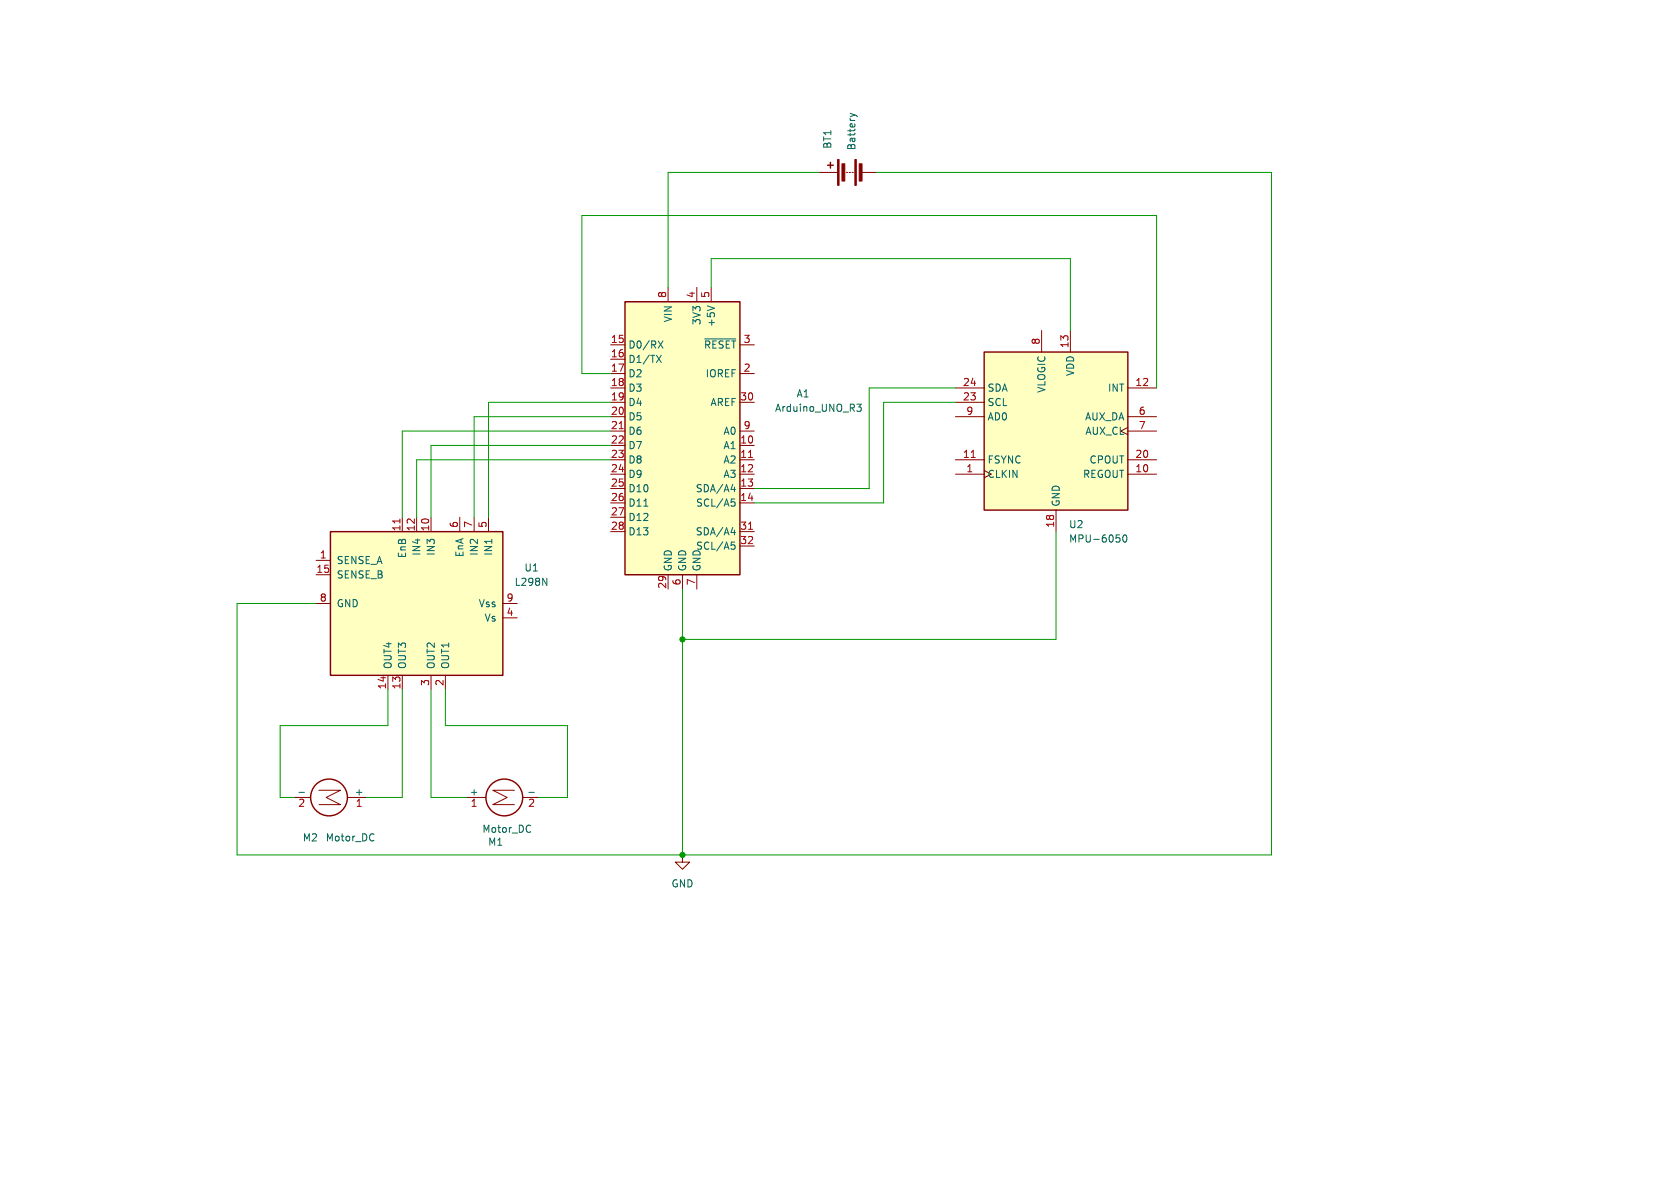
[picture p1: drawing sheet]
<svg xmlns="http://www.w3.org/2000/svg" width="297mm" height="210mm" viewBox="0 0 297 210" stroke-linecap="round" stroke-linejoin="round" font-family="sans-serif">
<path d="M58.4 94h30.5v25.4h-30.5z" fill="#ffffc2"/>
<path d="M58.4 94h30.5v25.4h-30.5z" fill="none" stroke="#840000" stroke-width=".25"/>
<g fill="none" stroke="#840000" stroke-width=".18">
<path d="M55.9 99.1h2.5M71.1 91.4v2.6M73.7 91.4v2.6M76.2 91.4v2.6M81.3 91.4v2.6M83.8 91.4v2.6M86.4 91.4v2.6M55.9 101.6h2.5M55.9 106.7h2.5M68.6 119.4v2.5M71.1 119.4v2.5M76.2 119.4v2.5"/>
<path d="M78.7 119.4v2.5M88.9 109.2h2.5M88.9 106.7h2.5"/>
</g>
<path d="M70.7 91.7v.8" fill="none" stroke="#a90000" stroke-width=".18"/>
<path d="M95.9 102.2l.8 1.3v-1.3" fill="none" stroke="#006464" stroke-width=".18"/>
<path d="M110.5 53.3h20.3v48.3h-20.3z" fill="#ffffc2"/>
<g fill="none" stroke="#840000" stroke-width=".25">
<path d="M146.3 29.2h1M146.8 28.7v1M110.5 53.3h20.3v48.3h-20.3z"/>
<circle cx="58.2" cy="141" r="3.3"/>
<circle cx="89.2" cy="141" r="3.3"/>
</g>
<g fill="none" stroke="#840000" stroke-width=".18">
<path d="M144.8 30.5h3.3M149.6 30.5h.3M150.1 30.5h.3M150.6 30.5h.3M152.4 30.5h2.5M118.1 50.8v2.5M123.2 50.8v2.5M125.7 50.8v2.5M107.9 78.7h2.6M107.9 61h2.6M107.9 63.5h2.6M107.9 66h2.6"/>
<path d="M107.9 68.6h2.6M107.9 71.1h2.6M107.9 73.7h2.6M107.9 76.2h2.6M130.8 78.7h2.5M130.8 61h2.5M130.8 66h2.5M130.8 71.1h2.5M130.8 76.2h2.5M107.9 81.3h2.6M107.9 83.8h2.6M107.9 86.4h2.6"/>
<path d="M107.9 88.9h2.6M107.9 91.4h2.6M107.9 94h2.6M130.8 81.3h2.5M130.8 83.8h2.5M130.8 86.4h2.5M130.8 88.9h2.5M130.8 94h2.5M130.8 96.5h2.5M118.1 101.6v2.5M120.6 101.6v2.5M123.2 101.6v2.5"/>
<path d="M56.4 139.7h3.8l-2.5 1.3 2.5 1.2h-3.8M90.9 139.7h-3.8l2.6 1.3-2.6 1.2h3.8M52.1 141h2.8M61.4 141h3.4M82.5 141h3.4M92.4 141h2.8M120.6 151.1v1.3h1.3l-1.3 1.3-1.2-1.3h1.2M120.6 151.1h.1"/>
</g>
<path d="M109.5 75.8h.7M132.3 80.9h.7M132.3 93.6h.7" fill="none" stroke="#a90000" stroke-width=".18"/>
<g fill="none" stroke="#006464" stroke-width=".18">
<path d="M150.3 20l.8 .3M151.1 20.3l-.8 .3M151.1 20.3l.4 .2M124.6 59.9h5.5M125 54.1l1.3 .4M116.1 62.8l.8 1.3M116.4 60.3l.8 1.2M116.9 62.8l-.8 1.3M117.2 60.3l-.8 1.2M151.5 71.4h.8l-.5 .5 .4 .2 .1 .4-.3 .2h-.3M113.8 89.5h.7M129.2 86.5h.8"/>
<path d="M129.2 94.1h.8M129.3 88.2h.6M129.3 95.8h.6M129.4 88.7h.3l.3 .2-.2 .5-.4 .1M129.4 96.3h.3l.3 .3-.2 .4-.4 .1M129.8 86.1v.8M129.8 93.7v.9M52.9 140.1h.9M66.1 147.5h.1M66.1 148.5v.1M93.5 140.1h1M93.7 145.9l.1 .1"/>
<path d="M93.8 147l-.1 .1"/>
</g>
<g fill="#840000" stroke="#840000" stroke-width=".18">
<path d="M151.1 28.2h.3v4.6h-.3z"/>
<path d="M148.1 28.2h.2v4.6h-.2z"/>
<path d="M151.9 29h.5v3h-.5z"/>
<path d="M148.8 29h.6v3h-.6z"/>
</g>
<path d="M174 62.2h25.4v28h-25.4z" fill="#ffffc2"/>
<path d="M174 62.2h25.4v28h-25.4z" fill="none" stroke="#840000" stroke-width=".25"/>
<g fill="none" stroke="#840000" stroke-width=".18">
<path d="M184.1 58.4v3.8M189.2 58.4v3.8M168.9 68.6h5.1M168.9 71.1h5.1M168.9 73.7h5.1M199.4 75.6l-1.3 .6 1.3 .6M199.4 68.6h5.1M199.4 73.7h5.1M199.4 76.2h5.1M168.9 83.8h5.1M168.9 81.3h5.1M186.7 90.2v3.8"/>
<path d="M199.4 83.8h5.1M199.4 81.3h5.1"/>
</g>
<path d="M171.7 80.9h.7" fill="none" stroke="#a90000" stroke-width=".18"/>
<path d="M197.3 94.6h.6M197.9 95.1l.1 .2-.1 .5M198.6 94.7l.2-.1a.68 .68 0 0 1 .4 .6 .68 .68 0 0 1-.4 .6l-.2-.1-.1-.4z" fill="none" stroke="#006464" stroke-width=".18"/>
<g fill="none" stroke="#009600" stroke-width=".18">
<path d="M144.8 30.5h-26.7v20.3M154.9 30.5h69.9v120.6h-182.9v-44.4h14M125.7 50.8v-5.1h63.5v12.7M107.9 73.7h-24.1v17.7M107.9 71.1h-21.5v20.3M107.9 76.2h-36.8v15.2M107.9 78.7h-31.7v12.7M107.9 66h-5v-27.9h101.6v30.5M168.9 71.1h-12.7v17.8h-22.9M168.9 68.6h-15.2v17.8h-20.4M107.9 81.3h-34.2v10.1M186.7 94v19h-66.1"/>
<path d="M120.6 104.1v47M68.6 121.9v6.4h-19.1v12.7h2.6M71.1 121.9v19.1h-6.3M76.2 121.9v19.1h6.3M78.7 121.9v6.4h21.6v12.7h-5.1"/>
</g>
<g fill="#009600" stroke="#009600" stroke-width=".18">
<circle cx="120.6" cy="151.1" r=".46"/>
<circle cx="120.6" cy="113" r=".46"/>
</g>
<g font-size="1.8" fill="#006464">
<text x="147.2" y="26.4" transform="rotate(-90 147.2 26.4)">BT1</text>
<text x="151.4" y="26.7" transform="rotate(-90 151.4 26.7)">Battery</text>
<text x="119" y="57.1" transform="rotate(-90 119 57.1)">VIN</text>
<text x="124.1" y="57.6" transform="rotate(-90 124.1 57.6)">3V3</text>
<text x="126.6" y="57.9" transform="rotate(-90 126.6 57.9)">+5V</text>
<text x="111" y="61.8">D0/RX</text>
<text x="111" y="64.4">D1/TX</text>
<text x="124.4" y="61.8">~{RESET}</text>
<text x="111" y="66.9">D2</text>
<text x="111" y="69.4">D3</text>
<text x="111" y="72">D4</text>
<text x="124.7" y="66.9">IOREF</text>
<text x="125.5" y="72">AREF</text>
<text x="140.7" y="70.5">A1</text>
<text x="174.5" y="72">SCL</text>
<text x="174.5" y="69.4">SDA</text>
<text x="185" y="69.5" transform="rotate(-90 185 69.5)">VLOGIC</text>
<text x="190.1" y="66.6" transform="rotate(-90 190.1 66.6)">VDD</text>
<text x="195.8" y="69.4">INT</text>
<text x="111" y="74.5">D5</text>
<text x="111" y="77.1">D6</text>
<text x="127.8" y="77.1">A0</text>
<text x="136.9" y="73">Arduino_UNO_R3</text>
<text x="174.5" y="74.5">AD0</text>
<text x="191.7" y="74.5">AUX_DA</text>
<text x="191.8" y="77.1">AUX_CL</text>
<text x="111" y="79.6">D7</text>
<text x="111" y="82.1">D8</text>
<text x="127.8" y="79.6">A1</text>
<text x="127.8" y="82.1">A2</text>
<text x="174.5" y="82.1">FSYNC</text>
<text x="192.5" y="82.1">CPOUT</text>
<text x="111" y="84.7">D9</text>
<text x="111" y="87.2">D10</text>
<text x="111" y="89.8">D11</text>
<text x="122.9" y="87.2">SDA/A4</text>
<text x="123" y="89.8">SCL/A5</text>
<text x="127.8" y="84.7">A3</text>
<text x="174.5" y="84.7">CLKIN</text>
<text x="187.6" y="89.7" transform="rotate(-90 187.6 89.7)">GND</text>
<text x="191.4" y="84.7">REGOUT</text>
<text x="111" y="92.3">D12</text>
<text x="111" y="94.8">D13</text>
<text x="122.9" y="94.8">SDA/A4</text>
<text x="188.9" y="93.6">U2</text>
<text x="59.4" y="99.9">SENSE_A</text>
<text x="72" y="98.8" transform="rotate(-90 72 98.8)">EnB</text>
<text x="74.5" y="98.3" transform="rotate(-90 74.5 98.3)">IN4</text>
<text x="77.1" y="98.3" transform="rotate(-90 77.1 98.3)">IN3</text>
<text x="82.1" y="98.6" transform="rotate(-90 82.1 98.6)">EnA</text>
<text x="84.7" y="98.3" transform="rotate(-90 84.7 98.3)">IN2</text>
<text x="87.2" y="98.3" transform="rotate(-90 87.2 98.3)">IN1</text>
<text x="92.6" y="101.2">U1</text>
<text x="119" y="101.1" transform="rotate(-90 119 101.1)">GND</text>
<text x="121.5" y="101.1" transform="rotate(-90 121.5 101.1)">GND</text>
<text x="123" y="97.4">SCL/A5</text>
<text x="124.1" y="101.1" transform="rotate(-90 124.1 101.1)">GND</text>
<text x="188.9" y="96.1">MPU-6050</text>
<text x="59.4" y="102.5">SENSE_B</text>
<text x="59.4" y="107.5">GND</text>
<text x="84.5" y="107.5">Vss</text>
<text x="90.9" y="103.8">L298N</text>
<text x="85.6" y="110.1">Vs</text>
<text x="69.4" y="118.4" transform="rotate(-90 69.4 118.4)">OUT4</text>
<text x="72" y="118.4" transform="rotate(-90 72 118.4)">OUT3</text>
<text x="77.1" y="118.4" transform="rotate(-90 77.1 118.4)">OUT2</text>
<text x="79.6" y="118.4" transform="rotate(-90 79.6 118.4)">OUT1</text>
<text x="62.6" y="140.7">+</text>
<text x="82.9" y="140.7">+</text>
<text x="53.4" y="148.9">M2</text>
<text x="57.5" y="148.9">Motor_DC</text>
<text x="85.2" y="147.4">Motor_DC</text>
<text x="86.2" y="149.7">M1</text>
<text x="118.6" y="157.1">GND</text>
</g>
<g font-size="1.8" fill="#a90000">
<text x="117.9" y="52.8" transform="rotate(-90 117.9 52.8)">8</text>
<text x="122.9" y="52.8" transform="rotate(-90 122.9 52.8)">4</text>
<text x="125.5" y="52.8" transform="rotate(-90 125.5 52.8)">5</text>
<text x="107.9" y="60.7">15</text>
<text x="107.9" y="63.2">16</text>
<text x="107.9" y="65.8">17</text>
<text x="131.4" y="65.8">2</text>
<text x="131.4" y="60.7">3</text>
<text x="183.9" y="61" transform="rotate(-90 183.9 61)">8</text>
<text x="189" y="61.6" transform="rotate(-90 189 61.6)">13</text>
<text x="107.9" y="68.3">18</text>
<text x="107.9" y="70.9">19</text>
<text x="130.8" y="70.9">30</text>
<text x="170.1" y="70.9">23</text>
<text x="170.1" y="68.3">24</text>
<text x="200.6" y="68.3">12</text>
<text x="107.9" y="73.4">20</text>
<text x="107.9" y="75.9">21</text>
<text x="131.4" y="75.9">9</text>
<text x="170.7" y="73.4">9</text>
<text x="201.2" y="73.4">6</text>
<text x="201.2" y="75.9">7</text>
<text x="107.9" y="78.5">22</text>
<text x="107.9" y="81">23</text>
<text x="107.9" y="83.6">24</text>
<text x="130.8" y="78.5">10</text>
<text x="130.8" y="81">11</text>
<text x="130.8" y="83.6">12</text>
<text x="170.1" y="81">11</text>
<text x="170.7" y="83.6">1</text>
<text x="200.6" y="83.6">10</text>
<text x="200.6" y="81">20</text>
<text x="107.9" y="86.1">25</text>
<text x="107.9" y="88.6">26</text>
<text x="130.8" y="86.1">13</text>
<text x="130.8" y="88.6">14</text>
<text x="70.9" y="94" transform="rotate(-90 70.9 94)">11</text>
<text x="73.4" y="94" transform="rotate(-90 73.4 94)">12</text>
<text x="75.9" y="94" transform="rotate(-90 75.9 94)">10</text>
<text x="81" y="93.4" transform="rotate(-90 81 93.4)">6</text>
<text x="83.6" y="93.4" transform="rotate(-90 83.6 93.4)">7</text>
<text x="86.1" y="93.4" transform="rotate(-90 86.1 93.4)">5</text>
<text x="107.9" y="91.2">27</text>
<text x="107.9" y="93.7">28</text>
<text x="130.8" y="93.7">31</text>
<text x="186.4" y="93.4" transform="rotate(-90 186.4 93.4)">18</text>
<text x="55.8" y="101.3">15</text>
<text x="56.4" y="98.8">1</text>
<text x="130.8" y="96.3">32</text>
<text x="56.4" y="106.4">8</text>
<text x="89.5" y="106.4">9</text>
<text x="117.9" y="104.2" transform="rotate(-90 117.9 104.2)">29</text>
<text x="120.4" y="103.6" transform="rotate(-90 120.4 103.6)">6</text>
<text x="122.9" y="103.6" transform="rotate(-90 122.9 103.6)">7</text>
<text x="89.5" y="109">4</text>
<text x="68.3" y="122" transform="rotate(-90 68.3 122)">14</text>
<text x="70.9" y="122" transform="rotate(-90 70.9 122)">13</text>
<text x="75.9" y="121.4" transform="rotate(-90 75.9 121.4)">3</text>
<text x="78.5" y="121.4" transform="rotate(-90 78.5 121.4)">2</text>
<text x="52.6" y="143">2</text>
<text x="62.8" y="143">1</text>
<text x="83.1" y="143">1</text>
<text x="93.3" y="143">2</text>
</g>
</svg>
